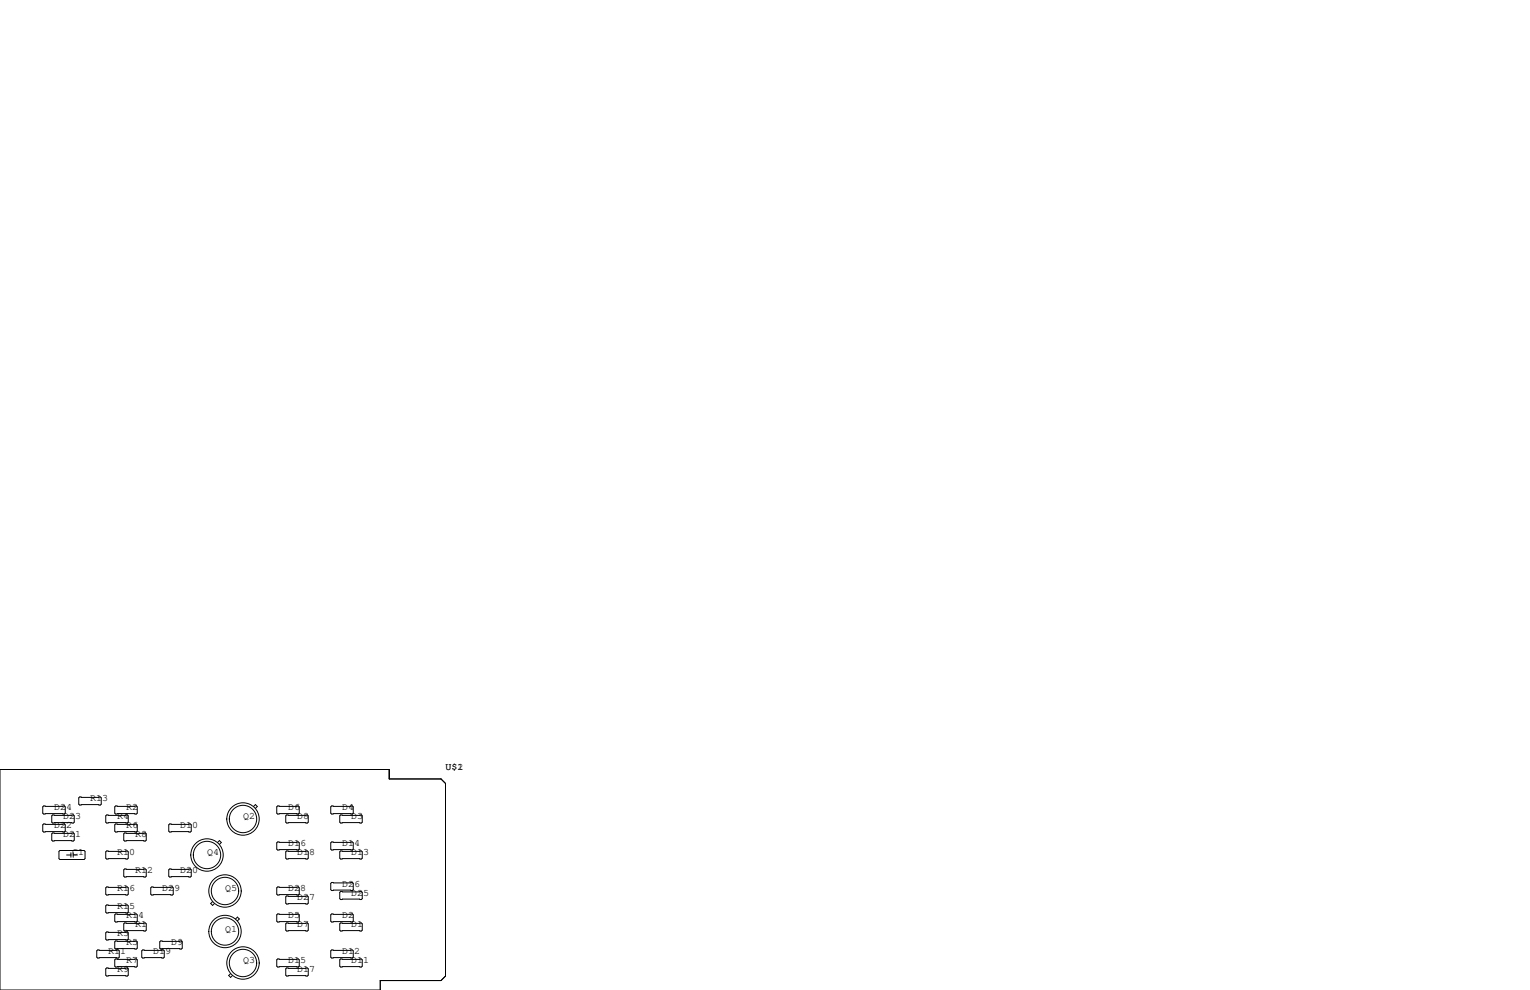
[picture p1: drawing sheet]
<svg xmlns="http://www.w3.org/2000/svg" width="432mm" height="279mm" viewBox="0 0 432 279" stroke-linecap="round" stroke-linejoin="round" font-family="sans-serif">
<g fill="none" stroke="#000" stroke-width=".28">
<path d="M0 217.2h109.9v2.6h14.6l1.2 1.3v54.4l-1.2 1.2h-17.2v2.7h-107.3zM12.3 232.5h5.9l.2 .3v1.8l-.2 .2h-5.9l-.2-.2v-1.8zM12.3 227.5h5.9l.2 .2v1.8l-.2 .2h-5.9l-.2-.2v-1.8zM14.9 235.1h5.8l.3 .2v1.8l-.3 .3h-5.8l-.3-.3v-1.8zM14.9 230h5.8l.3 .3v1.7l-.3 .3h-5.8l-.3-.3v-1.7zM22.5 224.9h5.8l.3 .3v1.7l-.3 .3h-5.8l-.3-.3v-1.7zM30.1 230h5.8l.3 .3v1.7l-.3 .3h-5.8l-.3-.3v-1.7zM32.6 232.5h5.9l.2 .3v1.8l-.2 .2h-5.9l-.2-.2v-1.8zM32.6 227.5h5.9l.2 .2v1.8l-.2 .2h-5.9l-.2-.2v-1.8zM35.2 235.1h5.8l.3 .2v1.8l-.3 .3h-5.8l-.3-.3v-1.8zM47.9 232.5h5.8l.3 .3v1.8l-.3 .2h-5.8l-.3-.2v-1.8zM61.4 237.8l.5-.6 .6 .6-.6 .5"/>
<path d="M71.6 227.6l.5-.5 .5 .5-.5 .5M78.4 227.5h5.8l.3 .2v1.8l-.3 .2h-5.8l-.3-.2v-1.8zM78.4 237.6h5.8l.3 .3v1.7l-.3 .3h-5.8l-.3-.3v-1.7zM80.9 230h5.8l.3 .3v1.7l-.3 .3h-5.8l-.3-.3v-1.7zM93.6 227.5h5.8l.3 .2v1.8l-.3 .2h-5.8l-.3-.2v-1.8zM93.6 237.6h5.8l.3 .3v1.7l-.3 .3h-5.8l-.3-.3v-1.7zM96.1 230h5.9l.2 .3v1.7l-.2 .3h-5.9l-.2-.3v-1.7zM16.9 240h6.8l.3 .3v2l-.3 .3h-6.8l-.3-.3v-2zM18.8 241.3h1.2M20 240.7v1.2M20.7 241.3h1.1M20.7 240.7v1.2"/>
<path d="M30.1 250.3h5.8l.3 .3v1.7l-.3 .3h-5.8l-.3-.3v-1.7zM30.1 240.2h5.8l.3 .2v1.8l-.3 .2h-5.8l-.3-.2v-1.8zM30.1 255.4h5.8l.3 .3v1.7l-.3 .3h-5.8l-.3-.3v-1.7zM32.6 257.9h5.9l.2 .3v1.8l-.2 .2h-5.9l-.2-.2v-1.8zM35.2 245.2h5.8l.3 .3v1.8l-.3 .2h-5.8l-.3-.2v-1.8zM42.5 250.6l.3-.3h5.8l.3 .3v1.7l-.3 .3h-5.8l-.3-.3zM47.6 245.5l.3-.3h5.8l.3 .3v1.8l-.3 .2h-5.8l-.3-.2zM60 254.5l-.5 .5 .5 .5 .5-.5M66.5 259.4l.5-.6 .5 .6-.5 .5M78.1 258.2l.3-.3h5.8l.3 .3v1.8l-.3 .2h-5.8l-.3-.2zM78.1 250.6l.3-.3h5.8l.3 .3v1.7l-.3 .3h-5.8l-.3-.3zM80.6 253.1l.3-.2h5.8l.3 .2v1.8l-.3 .2h-5.8l-.3-.2z"/>
<path d="M80.9 240.2h5.8l.3 .2v1.8l-.3 .2h-5.8l-.3-.2v-1.8zM93.3 249.3l.3-.3h5.8l.3 .3v1.8l-.3 .2h-5.8l-.3-.2zM93.3 258.2l.3-.3h5.8l.3 .3v1.8l-.3 .2h-5.8l-.3-.2zM95.9 251.8l.2-.2h5.9l.2 .2v1.8l-.2 .3h-5.9l-.2-.3zM96.1 240.2h5.9l.2 .2v1.8l-.2 .2h-5.9l-.2-.2v-1.8zM27.6 268.1h5.8l.3 .3v1.7l-.3 .3h-5.8l-.3-.3v-1.7zM30.1 263h5.8l.3 .3v1.7l-.3 .3h-5.8l-.3-.3v-1.7zM30.1 273.2h5.8l.3 .2v1.8l-.3 .3h-5.8l-.3-.3v-1.8zM32.6 265.6h5.9l.2 .2v1.8l-.2 .2h-5.9l-.2-.2v-1.8zM32.6 270.6h5.9l.2 .3v1.8l-.2 .2h-5.9l-.2-.2v-1.8zM35.2 260.5h5.8l.3 .2v1.8l-.3 .3h-5.8l-.3-.3v-1.8zM40 268.4l.3-.3h5.8l.3 .3v1.7l-.3 .3h-5.8l-.3-.3z"/>
<path d="M45.1 265.8l.2-.2h5.9l.2 .2v1.8l-.2 .2h-5.9l-.2-.2zM65.1 274.8l-.6 .5 .6 .5 .5-.5M78.1 270.9l.3-.3h5.8l.3 .3v1.8l-.3 .2h-5.8l-.3-.2zM80.6 260.7l.3-.2h5.8l.3 .2v1.8l-.3 .3h-5.8l-.3-.3zM80.6 273.4l.3-.2h5.8l.3 .2v1.8l-.3 .3h-5.8l-.3-.3zM93.3 268.4l.3-.3h5.8l.3 .3v1.7l-.3 .3h-5.8l-.3-.3zM95.9 260.7l.2-.2h5.9l.2 .2v1.8l-.2 .3h-5.9l-.2-.3zM95.9 270.9l.2-.3h5.9l.2 .3v1.8l-.2 .2h-5.9l-.2-.2z"/>
<circle cx="68.6" cy="231.1" r="4.6"/>
<circle cx="68.6" cy="231.1" r="3.9"/>
<circle cx="58.4" cy="241.3" r="4.6"/>
<circle cx="58.4" cy="241.3" r="3.9"/>
<circle cx="63.5" cy="251.5" r="4.6"/>
<circle cx="63.5" cy="251.5" r="3.9"/>
<circle cx="63.5" cy="262.9" r="3.9"/>
<circle cx="63.5" cy="262.9" r="4.6"/>
<circle cx="68.6" cy="271.8" r="4.6"/>
<circle cx="68.6" cy="271.8" r="3.9"/>
</g>
<g font-size="2.8">
<text x="125.7" y="217.2">U$1</text>
<text x="129.1" y="217.2">2</text>
<text x="25.4" y="226.1">R13</text>
<text x="15.2" y="233.7">D22</text>
<text x="15.2" y="228.6">D24</text>
<text x="17.8" y="231.1">D23</text>
<text x="33" y="231.1">R4</text>
<text x="35.6" y="233.7">R6</text>
<text x="35.6" y="228.6">R2</text>
<text x="50.8" y="233.7">D10</text>
<text x="68.6" y="231.1">Q2</text>
<text x="81.3" y="228.6">D6</text>
<text x="83.8" y="231.1">D8</text>
<text x="96.5" y="228.6">D4</text>
<text x="99.1" y="231.1">D3</text>
<text x="17.8" y="236.2">D21</text>
<text x="38.1" y="236.2">R8</text>
<text x="81.3" y="238.8">D16</text>
<text x="96.5" y="238.8">D14</text>
<text x="20.3" y="241.3">C1</text>
<text x="33" y="241.3">R10</text>
<text x="58.4" y="241.3">Q4</text>
<text x="83.8" y="241.3">D18</text>
<text x="99.1" y="241.3">D13</text>
<text x="33" y="251.5">R16</text>
<text x="38.1" y="246.4">R12</text>
<text x="45.7" y="251.5">D29</text>
<text x="50.8" y="246.4">D20</text>
<text x="63.5" y="251.5">Q5</text>
<text x="81.3" y="251.5">D28</text>
<text x="96.5" y="250.2">D26</text>
<text x="33" y="256.5">R15</text>
<text x="83.8" y="254">D27</text>
<text x="99.1" y="252.7">D25</text>
<text x="35.6" y="259.1">R14</text>
<text x="38.1" y="261.6">R1</text>
<text x="63.5" y="262.9">Q1</text>
<text x="81.3" y="259.1">D5</text>
<text x="83.8" y="261.6">D7</text>
<text x="96.5" y="259.1">D2</text>
<text x="99.1" y="261.6">D1</text>
<text x="30.5" y="269.2">R11</text>
<text x="33" y="264.2">R3</text>
<text x="35.6" y="266.7">R5</text>
<text x="43.2" y="269.2">D19</text>
<text x="48.3" y="266.7">D9</text>
<text x="96.5" y="269.2">D12</text>
<text x="33" y="274.3">R9</text>
<text x="35.6" y="271.8">R7</text>
<text x="68.6" y="271.8">Q3</text>
<text x="81.3" y="271.8">D15</text>
<text x="83.8" y="274.3">D17</text>
<text x="99.1" y="271.8">D11</text>
</g>
</svg>
